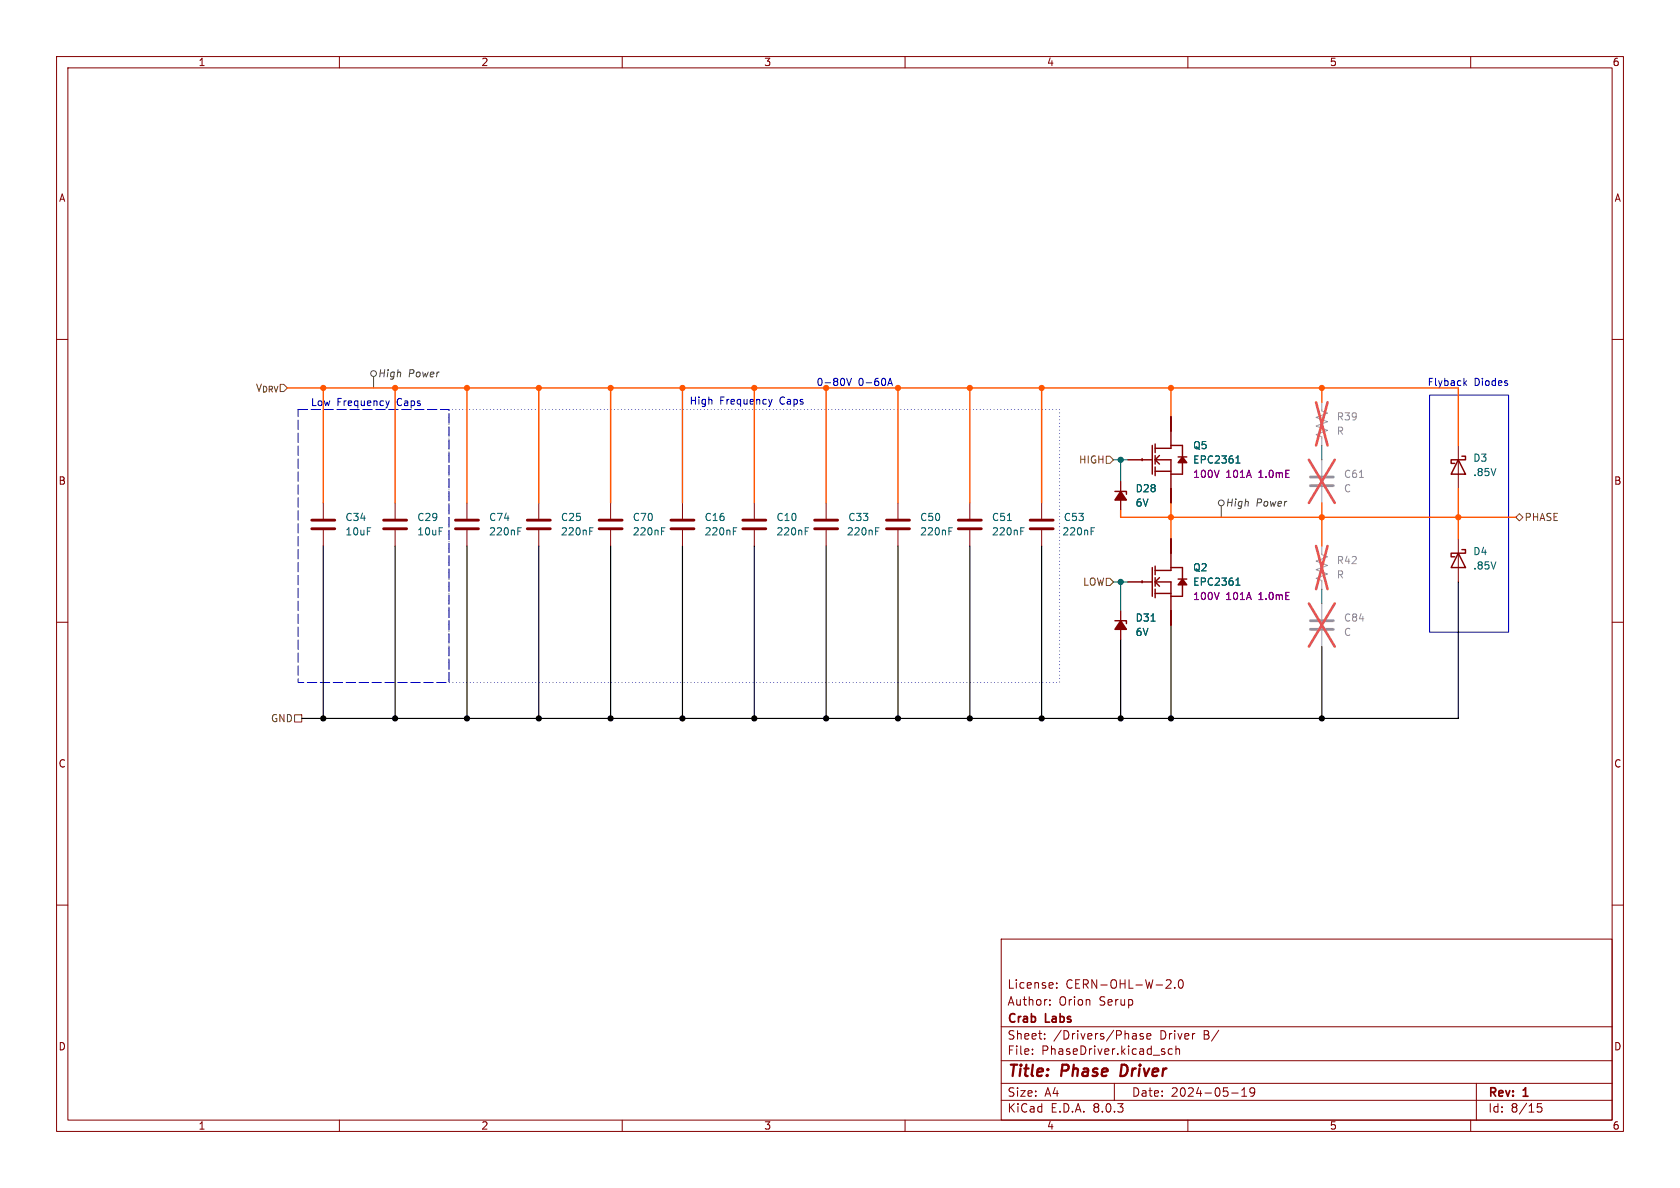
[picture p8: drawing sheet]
<svg xmlns="http://www.w3.org/2000/svg" width="297mm" height="210mm" viewBox="0 0 297 210" stroke-linecap="round" stroke-linejoin="round" font-family="sans-serif">
<g fill="none" stroke="#840000" stroke-width=".18">
<path d="M10 10h277v190h-277zM12 12h273v186h-273zM60 10v2M110 10v2M160 10v2M210 10v2M260 10v2M10 60h2M285 60h2M207 73.7v2.5M257.8 78.7v7.7M57.1 88.9v2.8"/>
<path d="M57.1 93.7v2.8M69.8 88.9v2.8M69.8 93.7v2.8M82.5 88.9v2.8M82.5 93.7v2.8M95.2 88.9v2.8M95.2 93.7v2.8M107.9 88.9v2.8M107.9 93.7v2.8M120.6 88.9v2.8M120.6 93.7v2.8M133.3 88.9v2.8"/>
<path d="M133.3 93.7v2.8M146 88.9v2.8M146 93.7v2.8M158.7 88.9v2.8M158.7 93.7v2.8M171.4 88.9v2.8M171.4 93.7v2.8M184.1 88.9v2.8M184.1 93.7v2.8M198.1 85.1v5.1M199.4 81.3h2.5M207 86.4v2.5"/>
<path d="M207 95.3v2.5M257.8 95.3v7.6M10 110h2M198.1 108v5M199.4 102.9h2.5M207 108v2.5M285 110h2M10 160h2M285 160h2M177 166h108v32h-108zM185.6 177.6v.1M185.6 176.8v.1"/>
<path d="M186.8 174.6v.1M186.8 173.8v.1M206.2 173.3l.5-.1 .3 .1v.3l-.9 1.1h.9M207.7 174.6v.1M208.5 173.3l.2-.1a.81 .81 0 0 1 .6 .6 .81 .81 0 0 1-.3 .8l-.2 .1a.81 .81 0 0 1-.3-1.4zM60 198v2M110 198v2M160 198v2M177 194.5h108M177 191.5h108M177 187.5h108M177 181.5h108"/>
<path d="M182.5 186.3v.1M182.5 185.5v.1M184.7 183.6v.1M184.7 182.8v.1M197 191.5v3M200.4 182.7l.4 .1 .1 .9M200.9 183.6l-.5 .1M200.9 183.1h-.5M202.1 182.8l-.4-.1-.2 .2 .1 .2 .5 .2v.3h-.6M202.7 183.2l.8-.1-.1-.3-.4-.1-.3 .2 .1 .7h.6M207.2 185.5l-.4-.1-.3 .3v.4l.2 .2h.5M207.9 185.5l.2-.1 .4 .1v.9"/>
<path d="M207.9 184.9v1.5M210 198v2M217.7 193.2h1.2M219.5 193.8h.9M219.5 192.7l.5-.4v1.5M221.8 192.9l-.3 .3h-.3l-.2-.3 .1-.5 .4-.1 .2 .1a.99 .99 0 0 1-.3 1.4h-.3M260 198v2M261 191.5v6.5M272.5 195.1h-.7l-.1 .7 .3-.1h.5l.1 .3-.1 .5-.2 .1-.6-.1"/>
</g>
<path d="M198.3 188.2l-.2 2h.4" fill="none" stroke="#840000" stroke-width=".4"/>
<g fill="none" stroke="#840000" stroke-width=".25">
<path d="M203.7 78.7v5.1M204.2 78.5v1.5M207 76.2v3h-2.8M207 78.7h2v2.1M197.1 86.9h2v.5M201.9 81.1v.3M201.9 81.3h1.8M204.2 80.5v1.5M204.2 82.6v1.5M204.2 81.3h2.8v5.1M204.2 83.3h2.8M204.2 81.3l.8 .7"/>
<path d="M205 80.5l-.8 .8M207 97.8v3h-2.8M208.3 80.8h1.5M209 81.8v2h-2M257.8 81.3l1.3 2.5h-2.6zM257.8 97.8l1.3 2.5h-2.6zM258.4 80.6h.7v.7h-2.6v.6h.7M258.4 97.2h.7v.6h-2.6v.6h.7M197.1 109.7h2v.5M201.9 102.7v.3M201.9 102.9h1.8M203.7 100.3v5.1"/>
<path d="M204.2 102.9h2.8v5.1M204.2 100.1v1.5M204.2 102.1v1.5M204.2 104.1v1.6M204.2 104.9h2.8M204.2 102.9l.8 .7M205 102.1l-.8 .8M207 100.3h2v2.1M208.3 102.4h1.5M209 103.4v2h-2"/>
</g>
<g fill="#840000" stroke="#840000" stroke-width=".25">
<path d="M198.1 86.9l1 1.5h-2z"/>
<path d="M209 102.4l.8 1h-1.5z"/>
<path d="M209 80.8l.8 1h-1.5z"/>
<path d="M198.1 109.7l1 1.6h-2z"/>
</g>
<g fill="none" stroke="#840000" stroke-width=".51">
<path d="M55.1 93.5h4.1M55.1 91.9h4.1M67.8 93.5h4.1M67.8 91.9h4.1M80.5 93.5h4.1M80.5 91.9h4.1M93.2 93.5h4.1M93.2 91.9h4.1M105.9 93.5h4.1M105.9 91.9h4.1M118.6 93.5h4.1M118.6 91.9h4.1"/>
<path d="M131.3 93.5h4.1M131.3 91.9h4.1M144 93.5h4.1M144 91.9h4.1M156.7 93.5h4.1M156.7 91.9h4.1M169.4 93.5h4.1M169.4 91.9h4.1M182.1 93.5h4.1M182.1 91.9h4.1"/>
</g>
<g fill="none" stroke="#006464" stroke-width=".18">
<path d="M91.6 93.9h.4M91.6 93.3h.6M104.3 93.9h.4M104.3 93.3h.6M117 93.9h.4M117 93.3h.6M129.7 93.9h.4M129.7 93.3h.6M142.4 93.9h.4M142.4 93.3h.6M154.8 93.9h.4M154.8 93.3h.6"/>
<path d="M167.8 93.9h.4M167.8 93.3h.6M178.1 92h.7M180.5 93.9h.4M180.5 93.3h.6M192.9 93.9h.4M192.9 93.3h.6M218.5 81.9h.7M218.6 80.9l.3-.3v1.3M203.5 109.8h.7M218.5 103.4h.7M218.6 102.5l.3-.3v1.2"/>
</g>
<path d="M231.6 85.9h4.1M231.6 84.3h4.1M231.6 111.3h4.1M231.6 109.7h4.1" fill="none" stroke="#a1a1a1" stroke-width=".51"/>
<path d="M233.7 71.1v1.5l1 .4-2 .8 2 .7-2 .8 2 .8-2 .7 1 .4v1.5M233.7 96.5v1.5l1 .4-2 .8 2 .7-2 .8 2 .8-2 .7 1 .4v1.5M233.7 81.3v2.8M233.7 86.1v2.8M233.7 106.7v2.8M233.7 111.5v2.8" fill="none" stroke="#a1a1a1" stroke-width=".18"/>
<path d="M240.3 84.4h.7" fill="none" stroke="#989898" stroke-width=".18"/>
<path d="M232.7 71.1l2 7.6M234.7 71.1l-2 7.6M231.4 81.3l4.6 7.6M232.7 96.5l2 7.6M234.7 96.5l-2 7.6M236 81.3l-4.6 7.6M231.4 106.7l4.6 7.6M236 106.7l-4.6 7.6" fill="none" stroke="#e65255" stroke-width=".46"/>
<g fill="none" stroke="#484848" stroke-width=".18">
<path d="M66 66.5v2.1M215.9 89.4v2"/>
<circle cx="66" cy="66" r=".51"/>
<circle cx="215.9" cy="88.9" r=".51"/>
</g>
<path d="M195.6 80.6h.6l.6 .7-.6 .6h-.6zM268.6 90.8l.6 .6-.6 .7-.6-.7zM195.6 102.2h.6l.6 .7-.6 .6h-.6zM52.1 126.4h1.2v1.2h-1.2z" fill="none" stroke="#725600" stroke-width=".18"/>
<path d="M68.2 70.9l.3 .8M68.5 71.7l-.1 .3M68.8 70.9l-.3 .8M135.9 70.6l.3 .8M136.2 71.4l-.1 .4M136.5 70.6l-.3 .8M149.7 66.9l.4 1.2 .4-1.2M156.9 68.1l.5-1.2 .4 1.2M157.1 67.8h.6M252.7 69.9h14v41.9h-14zM258.9 67.7l.4 .4M259.3 67.3l-.5 .5" fill="none" stroke="#0000c2" stroke-width=".18"/>
<path d="M79.4 72.4h107.9v48.3h-107.9z" fill="none" stroke="#0000c2" stroke-width=".18" stroke-dasharray="0 .6"/>
<path d="M52.7 72.4h26.7v48.3h-26.7z" fill="none" stroke="#0000c2" stroke-width=".18" stroke-dasharray="1.7 .6"/>
<g fill="none" stroke="#f50" stroke-width=".25">
<path d="M50.8 68.6h207v10.1M57.1 68.6v20.3M69.8 68.6v20.3M82.5 68.6v20.3M95.2 68.6v20.3M107.9 68.6v20.3M120.6 68.6v20.3M133.3 68.6v20.3M146 68.6v20.3M158.7 68.6v20.3M171.4 68.6v20.3M184.1 68.6v20.3"/>
<path d="M207 68.6v5.1M233.7 68.6v2.5M198.1 90.2v1.2h69.9M207 88.9v6.4M233.7 88.9v7.6M257.8 86.4v8.9"/>
</g>
<g fill="none" stroke="#000" stroke-width=".2">
<path d="M57.1 96.5v30.5M69.8 96.5v30.5M82.5 96.5v30.5M95.2 96.5v30.5M107.9 96.5v30.5M120.6 96.5v30.5M133.3 96.5v30.5M146 96.5v30.5M158.7 96.5v30.5M171.4 96.5v30.5M184.1 96.5v30.5M198.1 113v14"/>
<path d="M207 110.5v16.5M233.7 114.3v12.7M257.8 102.9v24.1h-204.5"/>
</g>
<path d="M233.7 78.7v2.6M196.8 81.3h2.6M198.1 81.3v3.8M196.8 102.9h2.6M198.1 102.9v5.1M233.7 104.1v2.6" fill="none" stroke="#009600" stroke-width=".18"/>
<g fill="#f50" stroke="#f50" stroke-width=".18">
<circle cx="158.7" cy="68.6" r=".46"/>
<circle cx="171.4" cy="68.6" r=".46"/>
<circle cx="184.1" cy="68.6" r=".46"/>
<circle cx="133.3" cy="68.6" r=".46"/>
<circle cx="233.7" cy="68.6" r=".46"/>
<circle cx="233.7" cy="91.4" r=".46"/>
<circle cx="257.8" cy="91.4" r=".46"/>
<circle cx="82.5" cy="68.6" r=".46"/>
<circle cx="107.9" cy="68.6" r=".46"/>
<circle cx="69.8" cy="68.6" r=".46"/>
<circle cx="95.2" cy="68.6" r=".46"/>
<circle cx="120.6" cy="68.6" r=".46"/>
<circle cx="207" cy="68.6" r=".46"/>
<circle cx="207" cy="91.4" r=".46"/>
<circle cx="57.1" cy="68.6" r=".46"/>
</g>
<g fill="#000" stroke="#000" stroke-width=".18">
<circle cx="57.1" cy="127" r=".46"/>
<circle cx="69.8" cy="127" r=".46"/>
<circle cx="82.5" cy="127" r=".46"/>
<circle cx="95.2" cy="127" r=".46"/>
<circle cx="107.9" cy="127" r=".46"/>
<circle cx="120.6" cy="127" r=".46"/>
<circle cx="133.3" cy="127" r=".46"/>
<circle cx="146" cy="127" r=".46"/>
<circle cx="158.7" cy="127" r=".46"/>
<circle cx="171.4" cy="127" r=".46"/>
<circle cx="184.1" cy="127" r=".46"/>
<circle cx="198.1" cy="127" r=".46"/>
<circle cx="207" cy="127" r=".46"/>
<circle cx="233.7" cy="127" r=".46"/>
</g>
<g fill="#009600" stroke="#009600" stroke-width=".18">
<circle cx="198.1" cy="81.3" r=".46"/>
<circle cx="198.1" cy="102.9" r=".46"/>
</g>
<g font-size="2.8" fill="#840000">
<text x="178" y="190.9">Title:</text>
<text x="187.7" y="190.9">Phase</text>
<text x="198.9" y="190.9">Driver</text>
</g>
<g font-size="2.1" fill="#840000">
<text x="178" y="178">Author:</text>
<text x="178" y="175">License:</text>
<text x="187.2" y="178">Orion</text>
<text x="188.4" y="175">CERN-OHL-W-2.0</text>
<text x="194.4" y="178">Serup</text>
<text x="178" y="184">Sheet:</text>
<text x="178" y="181.2">Crab</text>
<text x="184.9" y="181.2">Labs</text>
<text x="186.2" y="184">/Drivers/Phase</text>
<text x="205.1" y="184">Driver</text>
<text x="212.9" y="184">B/</text>
<text x="178" y="186.7">File:</text>
<text x="184.1" y="186.7">PhaseDriver.kicad_sch</text>
<text x="178" y="196.9">KiCad</text>
<text x="178" y="194.1">Size:</text>
<text x="184.7" y="194.1">A4</text>
<text x="185.7" y="196.9">E.D.A.</text>
<text x="193.3" y="196.9">8.0.3</text>
<text x="200" y="194.1">Date:</text>
<text x="207" y="194.1">2024-05-19</text>
<text x="263" y="194.3">Rev:</text>
<text x="263" y="196.9">Id:</text>
<text x="267.1" y="196.9">8/15</text>
<text x="269.4" y="194.3">1</text>
</g>
<g font-size="1.8" fill="#840000">
<text x="35" y="11.9">1</text>
<text x="85" y="11.9">2</text>
<text x="135" y="11.9">3</text>
<text x="185" y="11.9">4</text>
<text x="235" y="11.9">5</text>
<text x="285" y="11.9">6</text>
<text x="10.3" y="35.9">A</text>
<text x="285.3" y="35.9">A</text>
<text x="10.3" y="85.9">B</text>
<text x="285.3" y="85.9">B</text>
<text x="10.3" y="135.9">C</text>
<text x="285.3" y="135.9">C</text>
<text x="10.3" y="185.9">D</text>
<text x="285.3" y="185.9">D</text>
<text x="35" y="199.9">1</text>
<text x="85" y="199.9">2</text>
<text x="135" y="199.9">3</text>
<text x="185" y="199.9">4</text>
<text x="235" y="199.9">5</text>
<text x="285" y="199.9">6</text>
</g>
<g font-size="1.8" fill="#725600">
<text x="45.1" y="69.4">V_{DRV}</text>
<text x="190.7" y="82.1">HIGH</text>
<text x="269.4" y="92.3">PHASE</text>
<text x="191.4" y="103.7">LOW</text>
<text x="47.8" y="127.9">GND</text>
</g>
<g font-size="1.8" fill="#0000c2">
<text x="54.9" y="72">Low</text>
<text x="59.5" y="72">Frequency</text>
<text x="70.3" y="72">Caps</text>
<text x="121.8" y="71.7">High</text>
<text x="127.2" y="71.7">Frequency</text>
<text x="137.9" y="71.7">Caps</text>
<text x="151.7" y="68.4">0-60A</text>
<text x="252.3" y="68.4">Flyback</text>
<text x="260.6" y="68.4">Diodes</text>
</g>
<g font-size="1.8" fill="#484848">
<text x="66.7" y="66.9">High</text>
<text x="72.1" y="66.9">Power</text>
<text x="216.6" y="89.8">High</text>
<text x="222" y="89.8">Power</text>
</g>
<text font-size="1.8" fill="#f50" x="144.3" y="68.4">0-80V</text>
<g font-size="1.8" fill="#989898">
<text x="236.2" y="74.5">R39</text>
<text x="236.2" y="77.1">R</text>
<text x="237.5" y="84.7">C61</text>
<text x="237.5" y="87.2">C</text>
<text x="236.2" y="99.9">R42</text>
<text x="236.2" y="102.5">R</text>
<text x="237.5" y="110.1">C84</text>
<text x="237.5" y="112.6">C</text>
</g>
<g font-size="1.8" fill="#006464">
<text x="210.8" y="79.6">Q5</text>
<text x="210.8" y="82.1">EPC2361</text>
<text x="260.4" y="81.8">D3</text>
<text x="200.7" y="89.8">6V</text>
<text x="200.7" y="87.2">D28</text>
<text x="260.4" y="84.4">.85V</text>
<text x="61" y="92.3">C34</text>
<text x="61" y="94.8">10uF</text>
<text x="73.7" y="92.3">C29</text>
<text x="73.7" y="94.8">10uF</text>
<text x="86.4" y="94.8">220nF</text>
<text x="86.4" y="92.3">C74</text>
<text x="99.1" y="94.8">220nF</text>
<text x="99.1" y="92.3">C25</text>
<text x="111.8" y="94.8">220nF</text>
<text x="111.8" y="92.3">C70</text>
<text x="124.5" y="94.8">220nF</text>
<text x="124.5" y="92.3">C16</text>
<text x="137.2" y="94.8">220nF</text>
<text x="137.2" y="92.3">C10</text>
<text x="149.6" y="94.8">220nF</text>
<text x="149.9" y="92.3">C33</text>
<text x="162.6" y="94.8">220nF</text>
<text x="162.6" y="92.3">C50</text>
<text x="175.3" y="94.8">220nF</text>
<text x="175.3" y="92.3">C51</text>
<text x="187.7" y="94.8">220nF</text>
<text x="188" y="92.3">C53</text>
<text x="210.8" y="101.2">Q2</text>
<text x="260.4" y="98.3">D4</text>
<text x="260.4" y="100.9">.85V</text>
<text x="210.8" y="103.7">EPC2361</text>
<text x="200.7" y="112.6">6V</text>
<text x="200.7" y="110.1">D31</text>
</g>
<g font-size="1.8" fill="#840084">
<text x="210.8" y="84.7">100V</text>
<text x="216.7" y="84.7">101A</text>
<text x="222.6" y="84.7">1.0mE</text>
<text x="210.8" y="106.3">100V</text>
<text x="216.7" y="106.3">101A</text>
<text x="222.6" y="106.3">1.0mE</text>
</g>
</svg>
